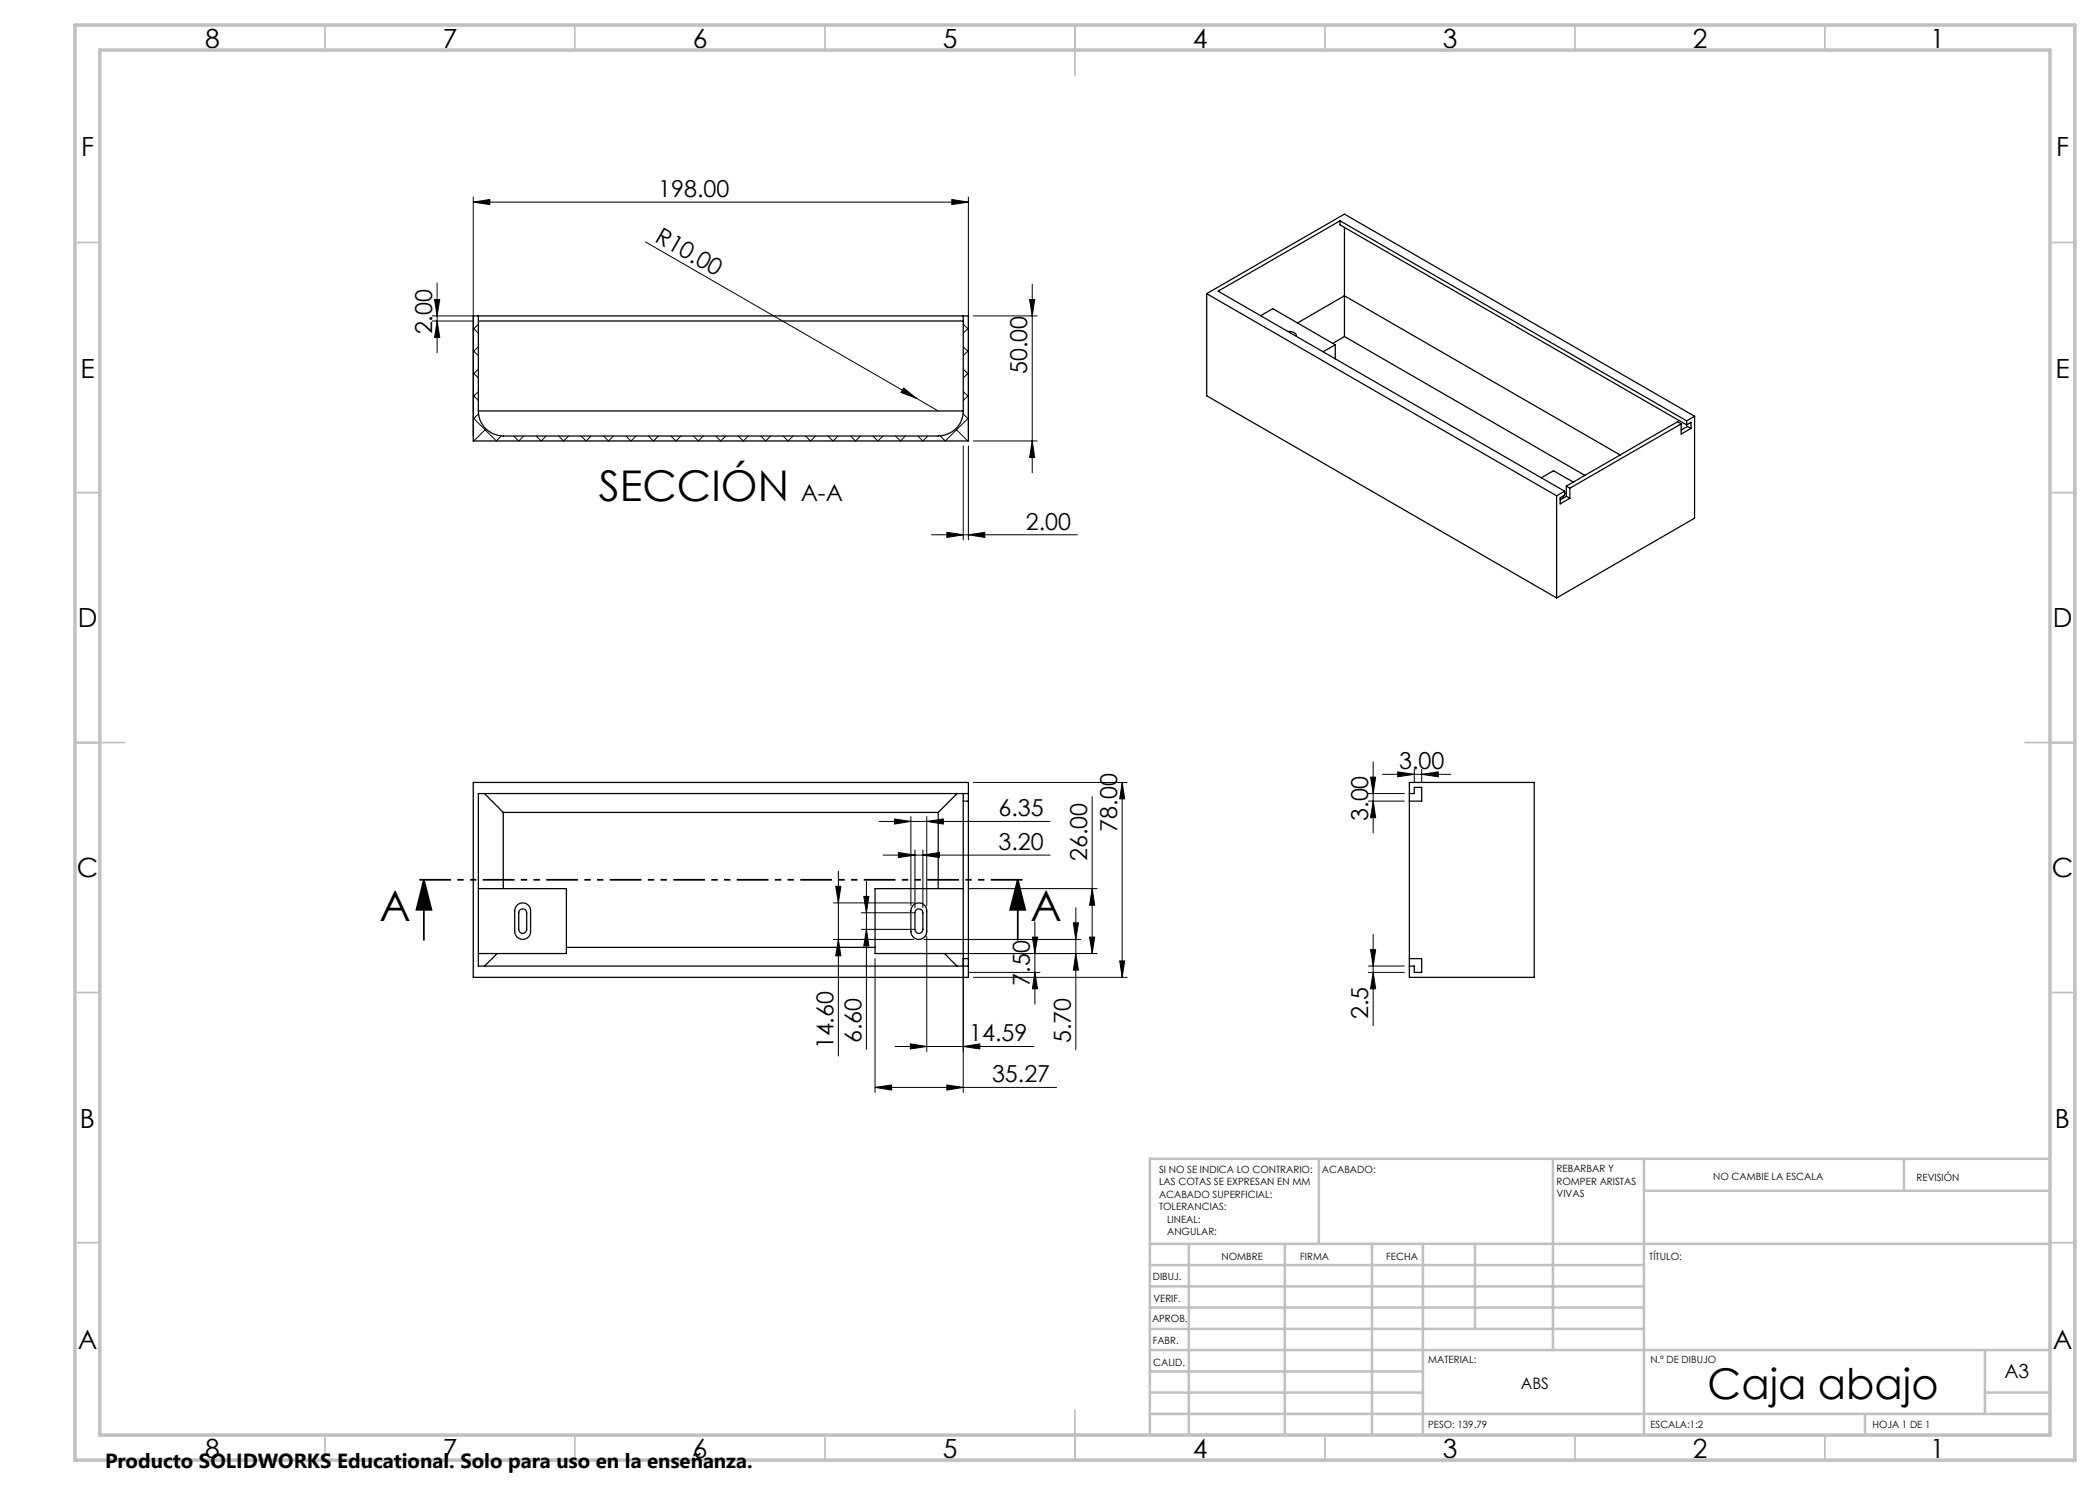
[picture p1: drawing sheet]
<svg xmlns="http://www.w3.org/2000/svg" width="420mm" height="297mm" viewBox="0 0 420 297" stroke-linecap="round" stroke-linejoin="round" font-family="sans-serif">
<g fill="none" stroke="#000" stroke-width=".25">
<path d="M241.3 58.7l70 40.5M241.3 58.7l27.6-15.9 70 40.5M241.3 58.7v20.5l70 40.4M268 44.2l69.3 40M268 44.2l-24.4 14 69.3 40M268 44.2v.8l69.3 40M268.9 59.2v8.1M268.9 45.5v13.7M268.9 59.2l55.2 31.8M268.9 59.2l-9.4 5.4M94.7 63.2h99v25h-99zM95.7 63.2v19"/>
<path d="M95.7 64.2h97M192.7 63.2v19M252.1 63.1l2.5-1.4 12.5 7.3M257.5 66.3a1.36 1.36 0 0 1 1.8 1M267.1 69l-2.5 1.3M267.1 69v2.8M268.9 67.3l-2.3 1.4M268.9 67.3l48.1 27.8M95.7 82.2a5 5 0 0 0 4.9 5h87a5 5 0 0 0 5.1-5M95.7 82.2h97M308.3 95.6l2.4-1.4 3.9 2.2M311.3 99.2v20.4"/>
<path d="M312.6 99.2v.4M312.9 98.2l-1.6 1M312.9 98.2v.9l-.9 .5v1.2l2-1.1M313.3 98.7h-.4M313.3 99.3l.7 .4M313.3 99.3l-1.3 .7M313.3 97.2l.7 .4M313.3 97.2v2.1M314 97.6v2.1M336.2 84.8l-22.2 12.8M336.2 84.8v2l2-1.1M336.2 84.8l-.7-.5-22.2 12.9"/>
<path d="M337.3 85l.9-.5v1.2M337.3 84.2v.8M338.2 85.7l-.7-.4-1.3 .7M338.9 83.3l-1.6 .9M338.9 83.3v20.3l-27.6 16M94.7 156.5h99v39h-99zM96.9 158.7l3.7 3.8M191.4 158.7l-3.8 3.8M192.7 158.7v34.5M193.7 158.7h-98v34.5h98M281.9 158.7h1v-1.2h1.4v2.7h-2.4M281.9 156.5h24.9v39h-24.9z"/>
<path d="M95.7 177.7h17.6v13h-17.6M100.6 162.5v15.2M100.6 162.5h87M187.6 162.5v15.2M192.7 160.2h1M192.7 177.7h-17.7v13h17.7M99.4 190.7l-2.5 2.5M103.3 181.2a1.58 1.58 0 0 1 1.8-.5 1.58 1.58 0 0 1 1 1.5v4.1a1.59 1.59 0 0 1-1.6 1.6 1.59 1.59 0 0 1-1.6-1.6v-4.1zM104.1 181.9l.4-.1a.76 .76 0 0 1 .8 .8v3.3a.79 .79 0 0 1-.8 .8 .79 .79 0 0 1-.7-.8v-3.3zM113.3 189.5h61.7M182.5 181.2a1.58 1.58 0 0 1 1.8-.5 1.58 1.58 0 0 1 1 1.5v4.1a1.59 1.59 0 0 1-1.5 1.6 1.59 1.59 0 0 1-1.6-1.6v-4.1zM183.1 182.1a.81 .81 0 0 1 .9-.3 .81 .81 0 0 1 .6 .8v3.3a.79 .79 0 0 1-.8 .8 .79 .79 0 0 1-.8-.8v-3.3z"/>
<path d="M188.9 190.7l2.5 2.5M192.7 191.7h1M281.9 191.7h2.4v2.8h-1.4v-1.3h-1"/>
</g>
<g fill="none" stroke="#000" stroke-width=".2">
<path d="M94.7 39.4v47.8M190.4 39.9l3.3 .5-3.3 .5zM193.7 39.4v47.8M86.9 59.9h1l-.5 3.3zM87.4 56.6v14M94.7 40.4l3.3-.5v1zM94.7 40.4h99M129.1 48.4l54.2 31.3M205.9 59.9h1l-.5 3.3zM206.4 56.8v37.7M86.4 63.2h8.3M86.4 64.2h8.3"/>
<path d="M87.4 64.2l.5 3.3h-1zM94.7 79.1l1 1M94.7 74.6l1 1M94.7 70.1l1 1M94.7 65.6l1 1M95.7 64.8l-1 1.1M95.7 69.4l-1 .9M95.7 73.8l-1 1M95.7 78.3l-1 1M180.7 77.6l2.6 2.1-3.1-1.2zM183.3 79.7l4.3 2.5M192.7 78.3l1 1"/>
<path d="M192.7 73.8l1 1M192.7 69.4l1 .9M192.7 64.8l1 1.1M193.7 65.6l-1 1M193.7 70.1l-1 1M193.7 74.6l-1 1M193.7 79.1l-1 1M194.7 63.2h12.7M94.7 83.6l4.6 4.6 1-1M95.7 82.8l-1 1M97.2 85.8l-2.4 2.4-.1-.1M102.7 87.2l1.1 1 .9-1"/>
<path d="M107.2 87.2l1 1 1-1M111.7 87.2l1 1 1-1M116.2 87.2l1 1 1-1M120.7 87.2l1 1 1-1M125.2 87.2l1 1 1-1M129.7 87.2l1 1 1-1M134.2 87.2l1 1 1-1M138.7 87.2l1 1 1-1M143.2 87.2l.9 1 1.1-1M147.6 87.2l1.1 1 .9-1M152.2 87.2l.9 1 1-1M156.6 87.2l1 1 1-1"/>
<path d="M161.1 87.2l1 1 1-1M165.6 87.2l1 1 1-1M170.1 87.2l1 1 1-1M174.6 87.2l1 1 1-1M179.1 87.2l1 1 1-1M183.6 87.2l1 1 1-1M191.1 85.8l2.4 2.4 .2-.1M192.6 82.8l1.1 1M192.7 89.2v18.8M193.7 83.6l-4.6 4.6-1.1-1M193.7 89.2v18.8M194.7 88.2h12.7"/>
<path d="M206.4 88.2l.5 3.3h-1zM186.3 107h29.2M189.4 106.5l3.3 .5-3.3 .5zM193.7 107l3.3-.5v1zM194.7 156.5h30.7M218.4 159.3v31.4M224.4 156.5v39M224.4 156.5l.5 3.3h-1zM273.6 158.7h7.2M274.1 155.4h1l-.5 3.3zM274.6 152.4v14.2M276.5 154.9h13.7"/>
<path d="M279.5 154.4l3.4 .5-3.4 .5zM282.9 153.9v2.6M284.3 154.9l3.4-.5v1zM284.3 153.9v2.6M167.1 177.3h1.1l-.5 3.3zM167.7 174.2v37M172.8 179.3h1l-.5 3.3zM173.3 176.2v33.7M175.8 164.3h34.2M176.6 171h33.4M178.9 163.8l3.3 .5-3.3 .5zM179.7 170.5l3.3 .5-3.3 .5z"/>
<path d="M182.2 163.3v17.8M183 170v11.6M184.6 171l3.3-.5v1zM184.6 170v11.6M185.3 164.3l3.4-.5v1zM185.3 163.3v17.8M193.7 177.7h25.7M218.4 177.7l.5 3.3h-1zM273.6 160.2h7.2M274.6 160.2l.5 3.3h-1zM166.7 180.6h16.1M166.7 187.9h16.1"/>
<path d="M167.7 187.9l.5 3.3h-1.1zM172.3 182.6h10.5M172.3 185.9h10.5M173.3 185.9l.5 3.3h-1zM175 191.7v26.8M184.8 190.7h34.6M184.8 187.9h31.3M185.3 187.3v23M192.7 191.7v26.8M193.7 194.5h14.3M194.7 195.5h30.7M206.5 187.4h1l-.5 3.3z"/>
<path d="M207 184.4v16.4M207 194.5l.5 3.3h-1zM214.7 184.6h1l-.5 3.3zM215.2 181.5v28.4M215.2 190.7l.5 3.3h-1zM217.9 187.4h1l-.5 3.3zM223.9 192.2h1l-.5 3.3zM273.6 194.5h7.2M273.6 193.2h7.2M274.1 189.9h1l-.5 3.3zM274.6 186.9v18.2M274.6 194.5l.5 3.3h-1z"/>
<path d="M175 217.5l3.3-.5v1zM175 217.5h36.3M179 209.3h27.8M182.1 208.8l3.2 .5-3.2 .5zM189.4 217l3.3 .5-3.3 .5zM192.7 209.3l3.3-.5v1z"/>
</g>
<path d="M84.8 176l1.5 6h-3zM84.8 176v12M203.6 176l1.4 6h-3zM203.6 176v12" fill="none" stroke="#000" stroke-width=".35"/>
<path d="M205.6 176h-122.8" fill="none" stroke="#000" stroke-width=".35" stroke-dasharray="6.3 1.3 1.3 1.3 1.3 1.3" stroke-dashoffset="-1.1" stroke-linecap="butt"/>
<g fill="none" stroke="#c0c0c0" stroke-width=".35">
<path d="M65 5v5M115 5v5M165 5v5M215 5v10M265 5v5M315 5v5M365 5v5M15 48.5h5M410 48.5h5M15 98.5h5M410 98.5h5M15 148.5h10"/>
<path d="M405 148.5h10M15 198.5h5M410 198.5h5M15 248.5h5M410 248.5h5M65 287v5M115 287v5M165 287v5M215 282v10M265 287v5M315 287v5M365 287v5"/>
</g>
<g fill="none" stroke="#c0c0c0" stroke-width=".5">
<path d="M263.8 231.8v17M310.6 231.8v38.2M328.8 231.8v55.2M328.8 238.2h81.2M380.8 231.8v6.4M410 231.8h-180v55.2M230 248.8h180M230 257.3h98.8M230 253h98.8M237.8 248.8v38.2M257 248.8v38.2M274.4 248.8v38.2"/>
<path d="M284.6 248.8v38.2M295 248.8v17M230 265.8h98.8M230 261.5h98.8M230 278.5h54.6M230 274.3h54.6M230 270h180M397 278.5h13M397 270v12.8M230 282.8h180M373 282.8v4.2"/>
</g>
<path d="M15 5h400v287h-400zM20 10h390v277h-390z" fill="none" stroke="#c0c0c0" stroke-width=".7"/>
<g fill="#000">
<path d="M180.7 77.6l2.6 2.1-3.1-1.2z"/>
<path d="M193.7 107l3.3-.5v1zM189.4 106.5l3.3 .5-3.3 .5z"/>
<path d="M178.9 163.8l3.3 .5-3.3 .5zM185.3 164.3l3.4-.5v1zM182.1 208.8l3.2 .5-3.2 .5zM192.7 209.3l3.3-.5v1zM179.7 170.5l3.3 .5-3.3 .5zM184.6 171l3.3-.5v1zM279.5 154.4l3.4 .5-3.4 .5zM284.3 154.9l3.4-.5v1zM94.7 40.4l3.3-.5v1zM190.4 39.9l3.3 .5-3.3 .5z"/>
<path d="M203.6 176l1.4 6h-3zM84.8 176l1.5 6h-3z"/>
<path d="M206.5 187.4h1l-.5 3.3zM207 194.5l.5 3.3h-1zM167.1 177.3h1.1l-.5 3.3zM167.7 187.9l.5 3.3h-1.1zM214.7 184.6h1l-.5 3.3zM215.2 190.7l.5 3.3h-1zM172.8 179.3h1l-.5 3.3zM173.3 185.9l.5 3.3h-1zM86.9 59.9h1l-.5 3.3zM87.4 64.2l.5 3.3h-1z"/>
<path d="M223.9 192.2h1l-.5 3.3zM224.4 156.5l.5 3.3h-1zM217.9 187.4h1l-.5 3.3zM218.4 177.7l.5 3.3h-1zM274.6 194.5l.5 3.3h-1zM274.1 189.9h1l-.5 3.3zM274.6 160.2l.5 3.3h-1zM274.1 155.4h1l-.5 3.3zM206.4 88.2l.5 3.3h-1zM205.9 59.9h1l-.5 3.3z"/>
<path d="M189.4 217l3.3 .5-3.3 .5zM175 217.5l3.3-.5v1z"/>
</g>
<g font-size="8.5">
<text x="119.8" y="100.2">SECCIÓN</text>
<text x="75.9" y="184.2">A</text>
<text x="206.1" y="184.2">A</text>
<text x="341.5" y="279.7">Caja abajo</text>
</g>
<g font-size="5.3">
<text x="41" y="9.5">8</text>
<text x="88.5" y="9.5">7</text>
<text x="138.5" y="9.5">6</text>
<text x="188.5" y="9.5">5</text>
<text x="238.5" y="9.5">4</text>
<text x="288.5" y="9.5">3</text>
<text x="338.5" y="9.5">2</text>
<text x="386" y="9.5">1</text>
<text x="16.2" y="31.3">F</text>
<text x="411.2" y="31.3">F</text>
<text x="16.1" y="75.5">E</text>
<text x="411.1" y="75.5">E</text>
<text x="15.5" y="125.5">D</text>
<text x="410.5" y="125.5">D</text>
<text x="15.4" y="175.5">C</text>
<text x="410.4" y="175.5">C</text>
<text x="16" y="225.5">B</text>
<text x="411" y="225.5">B</text>
<text x="15.5" y="269.8">A</text>
<text x="410.5" y="269.8">A</text>
<text x="41" y="291.5">8</text>
<text x="88.5" y="291.5">7</text>
<text x="138.5" y="291.5">6</text>
<text x="188.5" y="291.5">5</text>
<text x="238.5" y="291.5">4</text>
<text x="288.5" y="291.5">3</text>
<text x="338.5" y="291.5">2</text>
<text x="386" y="291.5">1</text>
</g>
<g font-size="4.7">
<text x="131.7" y="39.4">198.00</text>
<text x="130.8" y="48.1" transform="rotate(30 130.8 48.1)">R10.00</text>
<text x="86.4" y="66.9" transform="rotate(-90 86.4 66.9)">2.00</text>
<text x="205.4" y="74.8" transform="rotate(-90 205.4 74.8)">50.00</text>
<text x="160.1" y="100.2">A-A</text>
<text x="205.1" y="105.9">2.00</text>
<text x="279.8" y="153.8">3.00</text>
<text x="199.7" y="163.3">6.35</text>
<text x="223.4" y="166.3" transform="rotate(-90 223.4 166.3)">78.00</text>
<text x="273.6" y="164.2" transform="rotate(-90 273.6 164.2)">3.00</text>
<text x="199.7" y="170">3.20</text>
<text x="217.4" y="172.2" transform="rotate(-90 217.4 172.2)">26.00</text>
<text x="206" y="197.1" transform="rotate(-90 206 197.1)">7.50</text>
<text x="273.6" y="203.8" transform="rotate(-90 273.6 203.8)">2.5</text>
<text x="166.7" y="209.9" transform="rotate(-90 166.7 209.9)">14.60</text>
<text x="172.3" y="208.6" transform="rotate(-90 172.3 208.6)">6.60</text>
<text x="193.9" y="208.3">14.59</text>
<text x="214.2" y="208.6" transform="rotate(-90 214.2 208.6)">5.70</text>
<text x="198.4" y="216.5">35.27</text>
</g>
<text font-size="4.1" x="21" y="293.7">Producto SOLIDWORKS Educational. Solo para uso en la enseñanza.</text>
<text font-size="3.9" x="400.9" y="275.5">A3</text>
<text font-size="3.2" x="304.2" y="277.9">ABS</text>
<g font-size="2">
<text x="231.8" y="234.6">SI NO SE INDICA LO CONTRARIO:</text>
<text x="231.8" y="237.1">LAS COTAS SE EXPRESAN EN MM</text>
<text x="231.8" y="239.6">ACABADO SUPERFICIAL:</text>
<text x="264.4" y="234.6">ACABADO:</text>
<text x="311.3" y="234.5">REBARBAR Y</text>
<text x="311.3" y="237">ROMPER ARISTAS</text>
<text x="311.3" y="239.5">VIVAS</text>
<text x="342.6" y="236">NO CAMBIE LA ESCALA</text>
<text x="383.3" y="236.2">REVISIÓN</text>
<text x="231.8" y="242.1">TOLERANCIAS:</text>
<text x="233.4" y="244.6">LINEAL:</text>
<text x="233.4" y="247.1">ANGULAR:</text>
<text x="244.3" y="252">NOMBRE</text>
<text x="260" y="251.9">FIRMA</text>
<text x="277.2" y="251.9">FECHA</text>
<text x="329.9" y="251.9">TÍTULO:</text>
<text x="230.6" y="256.1">DIBUJ.</text>
<text x="230.7" y="260.3">VERIF.</text>
<text x="230.4" y="264.4">APROB.</text>
<text x="230.5" y="268.8">FABR.</text>
<text x="230.7" y="273.1">CALID.</text>
<text x="285.6" y="272.5">MATERIAL:</text>
<text x="330.1" y="272.5">N.º DE DIBUJO</text>
<text x="285.6" y="285.5">PESO: 139.79</text>
<text x="330.1" y="285.6">ESCALA:1:2</text>
<text x="374.5" y="285.6">HOJA 1 DE 1</text>
</g>
</svg>
